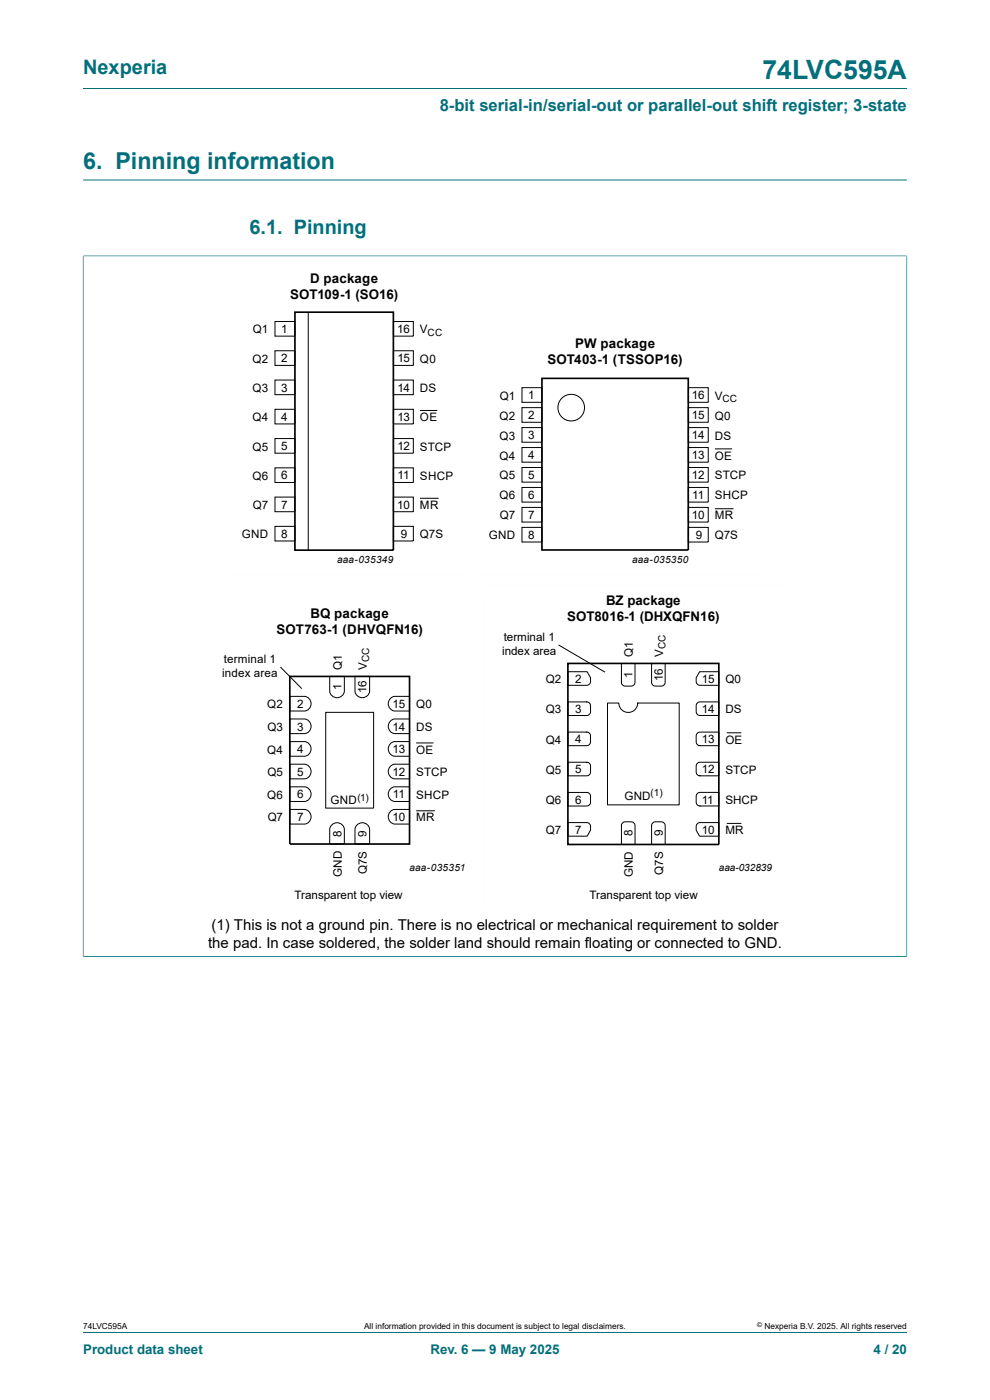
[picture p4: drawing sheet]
<svg xmlns="http://www.w3.org/2000/svg" width="210mm" height="297mm" viewBox="0 0 210 297" stroke-linecap="round" stroke-linejoin="round" font-family="sans-serif">
<path d="M17.6 18.8h174.8M17.6 38.2h174.8M17.6 54.3h174.8M17.6 54.2v148.8M192.4 54.2v148.8M17.6 202.9h174.8M17.6 282.6h174.8" fill="none" stroke="#036f7b" stroke-width=".21"/>
<path d="M47.8 55.7h51.8v66.4h-51.8zM100.1 69.5h62.1v52.6h-62.1zM43.5 126.9h58.9v66.3h-58.9zM102.9 124.1h64.5v69.1h-64.5z" fill="none" stroke="#fefefe" stroke-width=".21"/>
<g fill="none" stroke="#000" stroke-width=".21">
<path d="M58.3 68.2h4.3v3.1h-4.3zM58.3 74.4h4.3v3.1h-4.3zM65.4 66.2v50.6M83.4 68.2h4.3v3.1h-4.3zM83.4 74.4h4.3v3.1h-4.3zM58.3 80.6h4.3v3.1h-4.3zM58.3 86.8h4.3v3.1h-4.3zM58.3 93h4.3v3.1h-4.3zM58.3 99.2h4.3v3.2h-4.3zM83.4 93h4.3v3.1h-4.3zM83.4 99.2h4.3v3.2h-4.3zM83.4 80.6h4.3v3.1h-4.3z"/>
<path d="M83.4 86.8h4.3v3.1h-4.3zM89.1 87.1h3.7M110.7 82.2h4.3v3.1h-4.3zM110.7 86.5h4.3v3.1h-4.3zM110.7 90.7h4.3v3.1h-4.3zM110.7 94.9h4.3v3.1h-4.3zM110.7 99.2h4.3v3.1h-4.3zM146 99.2h4.2v3.1h-4.2zM146 90.7h4.2v3.1h-4.2zM146 94.9h4.2v3.1h-4.2zM146 82.2h4.2v3.1h-4.2zM146 86.5h4.2v3.1h-4.2z"/>
<path d="M151.6 95.2h3.7M58.3 105.5h4.3v3.1h-4.3zM58.3 111.7h4.3v3.1h-4.3zM83.4 105.5h4.3v3.1h-4.3zM83.4 111.7h4.3v3.1h-4.3zM89.1 105.7h3.9M110.7 103.4h4.3v3.1h-4.3zM110.7 107.6h4.3v3.2h-4.3zM110.7 111.9h4.3v3.1h-4.3zM146 107.6h4.2v3.2h-4.2zM146 111.9h4.2v3.1h-4.2zM146 103.4h4.2v3.1h-4.2z"/>
<path d="M151.6 107.9h4M118.5 136.8l9.8 5.8M59.5 141.5l4.5 4.6M61.5 157.3h3.1a1.56 1.56 0 0 1 1.4 1.6 1.56 1.56 0 0 1-1.4 1.5h-3.1zM61.5 152.5h3.1a1.56 1.56 0 0 1 1.4 1.6 1.56 1.56 0 0 1-1.4 1.5h-3.1zM61.5 147.7h3.1a1.56 1.56 0 0 1 1.4 1.6 1.56 1.56 0 0 1-1.4 1.5h-3.1zM69.1 151.1h10.2v20.3h-10.2zM69.9 143.5h3.1v3.1a1.56 1.56 0 0 1-1.5 1.4 1.56 1.56 0 0 1-1.6-1.4zM75.3 143.5h3.1v3.1a1.56 1.56 0 0 1-1.5 1.4 1.56 1.56 0 0 1-1.6-1.4zM82.9 157.6l.9-.3h3.1v3.1h-3.1a1.57 1.57 0 0 1-1.4-1.1 1.57 1.57 0 0 1 .5-1.7zM82.9 152.8l.9-.3h3.1v3.1h-3.1a1.57 1.57 0 0 1-1.4-1.1 1.57 1.57 0 0 1 .5-1.7zM82.9 148.1l.9-.4h3.1v3.1h-3.1a1.57 1.57 0 0 1-1.4-1.1 1.57 1.57 0 0 1 .5-1.6z"/>
<path d="M88.3 157.6h3.7M120.5 148.9h4a.8 .8 0 0 1 .8 .8v1.3a.81 .81 0 0 1-.8 .8h-4zM120.5 142.5h4l.8 1.3a1.38 1.38 0 0 1-.4 1.4l-.4 .2h-4zM120.5 155.3h4a.8 .8 0 0 1 .8 .8v1.3a.81 .81 0 0 1-.8 .8h-4zM128.9 149.1h2.4a2 2 0 0 0 2 2 2 2 0 0 0 2-2h8.8v21.6h-15.2zM131.8 140.7h2.9v4a.82 .82 0 0 1-.8 .9h-1.3a.79 .79 0 0 1-.8-.9zM138.2 140.7h2.9v4a.82 .82 0 0 1-.8 .9h-1.3a.8 .8 0 0 1-.8-.9zM147.8 149.3l.7-.4h4v2.9h-4a.8 .8 0 0 1-.8-.8zM147.8 155.7l.7-.4h4v2.9h-4a.8 .8 0 0 1-.8-.8zM148.4 142.5h4.1v2.9h-4a.81 .81 0 0 1-.8-.8v-.8zM154.2 155.5h3M61.5 171.7h3.1a1.56 1.56 0 0 1 1.4 1.6 1.56 1.56 0 0 1-1.4 1.5h-3.1z"/>
<path d="M61.5 166.9h3.1a1.56 1.56 0 0 1 1.4 1.6 1.56 1.56 0 0 1-1.4 1.5h-3.1zM61.5 162.1h3.1a1.56 1.56 0 0 1 1.4 1.6 1.56 1.56 0 0 1-1.4 1.5h-3.1zM70.3 175.1a1.57 1.57 0 0 1 1.6-.5 1.57 1.57 0 0 1 1.1 1.3v3.2h-3.1v-3.2zM75.6 175.1a1.57 1.57 0 0 1 1.7-.5 1.57 1.57 0 0 1 1.1 1.3v3.2h-3.1v-3.2zM82.9 172l.9-.3h3.1v3.1h-3.1a1.57 1.57 0 0 1-1.4-1.1 1.57 1.57 0 0 1 .5-1.7zM82.9 167.2l.9-.3h3.1v3.1h-3.1a1.57 1.57 0 0 1-1.4-1.1 1.57 1.57 0 0 1 .5-1.7zM82.9 162.4l.9-.3h3.1v3.1h-3.1a1.57 1.57 0 0 1-1.4-1.1 1.57 1.57 0 0 1 .5-1.7zM88.3 172h3.9M120.5 168.1h4a.8 .8 0 0 1 .8 .8v1.3a.81 .81 0 0 1-.8 .8h-4zM120.5 161.7h4a.79 .79 0 0 1 .8 .8v1.3a.81 .81 0 0 1-.8 .8h-4zM120.5 174.5h4a.81 .81 0 0 1 .8 .8v.8l-.8 1.3h-4zM132.2 174.5l1.7-.2a.81 .81 0 0 1 .8 .8v4h-2.9v-4.1z"/>
<path d="M138.6 174.5l1.7-.2a.81 .81 0 0 1 .8 .8v4h-2.9v-4.1zM147.8 174.9l.7-.4h4v2.9h-4.1l-.7-1.3zM147.8 162.1l.7-.4h4v2.9h-4a.8 .8 0 0 1-.8-.8zM147.8 168.5l.7-.4h4v2.9h-4a.8 .8 0 0 1-.8-.8zM154.2 174.7h3"/>
<circle cx="121.2" cy="86.5" r="2.82"/>
</g>
<path d="M62.6 66.2h20.8v50.5h-20.8zM115 80.3h31v36.4h-31zM61.5 143.5h25.4v35.6h-25.4zM120.5 140.7h32v38.4h-32z" fill="none" stroke="#000" stroke-width=".35"/>
<text font-size="5.6" fill="#036f7b" x="161.7" y="16.8">74LVC595A</text>
<text font-size="4.9" fill="#036f7b" x="17.6" y="35.9">6. Pinning information</text>
<g font-size="4.2" fill="#036f7b">
<text x="17.6" y="15.6">Nexperia</text>
<text x="52.9" y="49.7">6.1. Pinning</text>
</g>
<text font-size="3.5" fill="#036f7b" x="93.3" y="23.7">8-bit serial-in/serial-out or parallel-out shift register; 3-state</text>
<g font-size="3.2">
<text x="44.9" y="197.3">(1) This is not a ground pin. There is no electrical or mechanical requirement to solder</text>
<text x="44.2" y="201.1">the pad. In case soldered, the solder land should remain floating or connected to GND.</text>
</g>
<g font-size="2.8">
<text x="65.8" y="60">D package</text>
<text x="61.5" y="63.4">SOT109-1 (SO16)</text>
<text x="116.2" y="77.2">SOT403-1 (TSSOP16)</text>
<text x="122" y="73.8">PW package</text>
<text x="65.9" y="131.1">BQ package</text>
<text x="120.3" y="131.6">SOT8016-1 (DHXQFN16)</text>
<text x="128.5" y="128.3">BZ package</text>
<text x="58.7" y="134.5">SOT763-1 (DHVQFN16)</text>
</g>
<g font-size="2.8" fill="#036f7b">
<text x="17.6" y="287.2">Product data sheet</text>
<text x="91.3" y="287.2">Rev. 6 — 9 May 2025</text>
<text x="185.3" y="287.2">4 / 20</text>
</g>
<g font-size="2.5">
<text x="53.6" y="70.7">Q1</text>
<text x="59.6" y="70.7">1</text>
<text x="84.3" y="70.7">16</text>
<text x="89.1" y="70.7">V</text>
<text x="53.5" y="77">Q2</text>
<text x="59.6" y="76.9">2</text>
<text x="84.3" y="76.9">15</text>
<text x="89.1" y="77">Q0</text>
<text x="53.6" y="83.2">Q3</text>
<text x="59.6" y="83.1">3</text>
<text x="84.3" y="83.1">14</text>
<text x="89.1" y="83.2">DS</text>
<text x="53.5" y="89.4">Q4</text>
<text x="59.6" y="89.3">4</text>
<text x="84.3" y="89.3">13</text>
<text x="89.1" y="89.4">OE</text>
<text x="105.9" y="89">Q2</text>
<text x="106" y="84.8">Q1</text>
<text x="112" y="84.7">1</text>
<text x="112" y="88.9">2</text>
<text x="146.8" y="84.7">16</text>
<text x="146.8" y="88.9">15</text>
<text x="151.6" y="84.8">V</text>
<text x="151.6" y="89">Q0</text>
<text x="53.6" y="95.6">Q5</text>
<text x="59.6" y="95.5">5</text>
<text x="84.3" y="95.5">12</text>
<text x="89.1" y="95.6">STCP</text>
<text x="106" y="93.2">Q3</text>
<text x="112" y="93.2">3</text>
<text x="146.8" y="93.2">14</text>
<text x="151.6" y="93.2">DS</text>
<text x="53.5" y="101.8">Q6</text>
<text x="59.6" y="101.7">6</text>
<text x="84.3" y="101.7">11</text>
<text x="89.1" y="101.8">SHCP</text>
<text x="105.9" y="97.5">Q4</text>
<text x="106" y="101.7">Q5</text>
<text x="112" y="97.4">4</text>
<text x="112" y="101.6">5</text>
<text x="146.8" y="101.6">12</text>
<text x="146.8" y="97.4">13</text>
<text x="151.6" y="97.5">OE</text>
<text x="151.6" y="101.7">STCP</text>
<text x="53.7" y="108">Q7</text>
<text x="59.6" y="107.9">7</text>
<text x="84.3" y="107.9">10</text>
<text x="89.1" y="108">MR</text>
<text x="105.9" y="105.9">Q6</text>
<text x="112" y="105.9">6</text>
<text x="146.8" y="105.9">11</text>
<text x="151.6" y="105.9">SHCP</text>
<text x="106.1" y="110.2">Q7</text>
<text x="112" y="110.1">7</text>
<text x="146.8" y="110.1">10</text>
<text x="151.6" y="110.2">MR</text>
<text x="51.3" y="114.2">GND</text>
<text x="59.6" y="114.1">8</text>
<text x="85" y="114.1">9</text>
<text x="89.1" y="114.2">Q7S</text>
<text x="103.7" y="114.4">GND</text>
<text x="112" y="114.3">8</text>
<text x="147.6" y="114.3">9</text>
<text x="151.6" y="114.4">Q7S</text>
<text x="106.9" y="136">terminal 1</text>
<text x="47.1" y="143.6">index area</text>
<text x="47.4" y="140.7">terminal 1</text>
<text x="72.5" y="142.1" transform="rotate(-90 72.5 142.1)">Q1</text>
<text x="77.8" y="142.1" transform="rotate(-90 77.8 142.1)">V</text>
<text x="106.5" y="138.9">index area</text>
<text x="134.2" y="143.8" transform="rotate(-90 134.2 143.8)">1</text>
<text x="134.3" y="139.3" transform="rotate(-90 134.3 139.3)">Q1</text>
<text x="140.6" y="139.3" transform="rotate(-90 140.6 139.3)">V</text>
<text x="72.4" y="146.4" transform="rotate(-90 72.4 146.4)">1</text>
<text x="77.8" y="147.1" transform="rotate(-90 77.8 147.1)">16</text>
<text x="115.8" y="144.9">Q2</text>
<text x="122" y="144.9">2</text>
<text x="140.6" y="144.5" transform="rotate(-90 140.6 144.5)">16</text>
<text x="148.8" y="144.9">15</text>
<text x="153.9" y="144.9">Q0</text>
<text x="56.7" y="150.3">Q2</text>
<text x="56.7" y="155.1">Q3</text>
<text x="63" y="155">3</text>
<text x="63" y="150.2">2</text>
<text x="83.3" y="150.2">15</text>
<text x="83.3" y="155">14</text>
<text x="88.3" y="155.1">DS</text>
<text x="88.3" y="150.3">Q0</text>
<text x="115.8" y="151.3">Q3</text>
<text x="122" y="151.3">3</text>
<text x="148.8" y="151.3">14</text>
<text x="153.9" y="151.3">DS</text>
<text x="56.7" y="159.9">Q4</text>
<text x="63" y="159.8">4</text>
<text x="83.3" y="159.8">13</text>
<text x="88.3" y="159.9">OE</text>
<text x="115.8" y="157.7">Q4</text>
<text x="122" y="157.7">4</text>
<text x="148.8" y="157.7">13</text>
<text x="153.9" y="157.7">OE</text>
<text x="56.7" y="164.7">Q5</text>
<text x="63" y="164.6">5</text>
<text x="83.3" y="164.6">12</text>
<text x="88.3" y="164.7">STCP</text>
<text x="115.8" y="164.1">Q5</text>
<text x="122" y="164.1">5</text>
<text x="148.8" y="164.1">12</text>
<text x="153.9" y="164.1">STCP</text>
<text x="56.7" y="169.5">Q6</text>
<text x="63" y="169.4">6</text>
<text x="70.1" y="170.6">GND</text>
<text x="83.3" y="169.4">11</text>
<text x="88.3" y="169.5">SHCP</text>
<text x="115.8" y="170.5">Q6</text>
<text x="122" y="170.5">6</text>
<text x="132.5" y="169.6">GND</text>
<text x="148.8" y="170.5">11</text>
<text x="153.9" y="170.5">SHCP</text>
<text x="56.8" y="174.3">Q7</text>
<text x="63" y="174.2">7</text>
<text x="72.4" y="177.5" transform="rotate(-90 72.4 177.5)">8</text>
<text x="77.8" y="177.5" transform="rotate(-90 77.8 177.5)">9</text>
<text x="83.3" y="174.2">10</text>
<text x="88.3" y="174.3">MR</text>
<text x="115.8" y="176.9">Q7</text>
<text x="122" y="176.9">7</text>
<text x="134.2" y="177.4" transform="rotate(-90 134.2 177.4)">8</text>
<text x="140.6" y="177.4" transform="rotate(-90 140.6 177.4)">9</text>
<text x="148.8" y="176.9">10</text>
<text x="153.9" y="176.9">MR</text>
<text x="77.8" y="185.4" transform="rotate(-90 77.8 185.4)">Q7S</text>
<text x="140.6" y="185.6" transform="rotate(-90 140.6 185.6)">Q7S</text>
<text x="62.5" y="190.6">Transparent top view</text>
<text x="72.5" y="186.1" transform="rotate(-90 72.5 186.1)">GND</text>
<text x="125.1" y="190.6">Transparent top view</text>
<text x="134.2" y="186.1" transform="rotate(-90 134.2 186.1)">GND</text>
</g>
<g font-size="2.1">
<text x="90.7" y="71.2">CC</text>
<text x="153.3" y="85.3">CC</text>
<text x="71.5" y="119.5">aaa-035349</text>
<text x="134.1" y="119.5">aaa-035350</text>
<text x="141.1" y="137.7" transform="rotate(-90 141.1 137.7)">CC</text>
<text x="78.3" y="140.5" transform="rotate(-90 78.3 140.5)">CC</text>
<text x="75.8" y="169.8">(1)</text>
<text x="138" y="168.9">(1)</text>
<text x="86.9" y="184.7">aaa-035351</text>
<text x="152.5" y="184.8">aaa-032839</text>
</g>
<g font-size="1.8">
<text x="17.6" y="282">74LVC595A</text>
<text x="77.2" y="282">All information provided in this document is subject to legal disclaimers.</text>
<text x="162.2" y="282">Nexperia B.V. 2025. All rights reserved</text>
</g>
<text font-size="1.4" x="160.6" y="281.6">©</text>
</svg>
